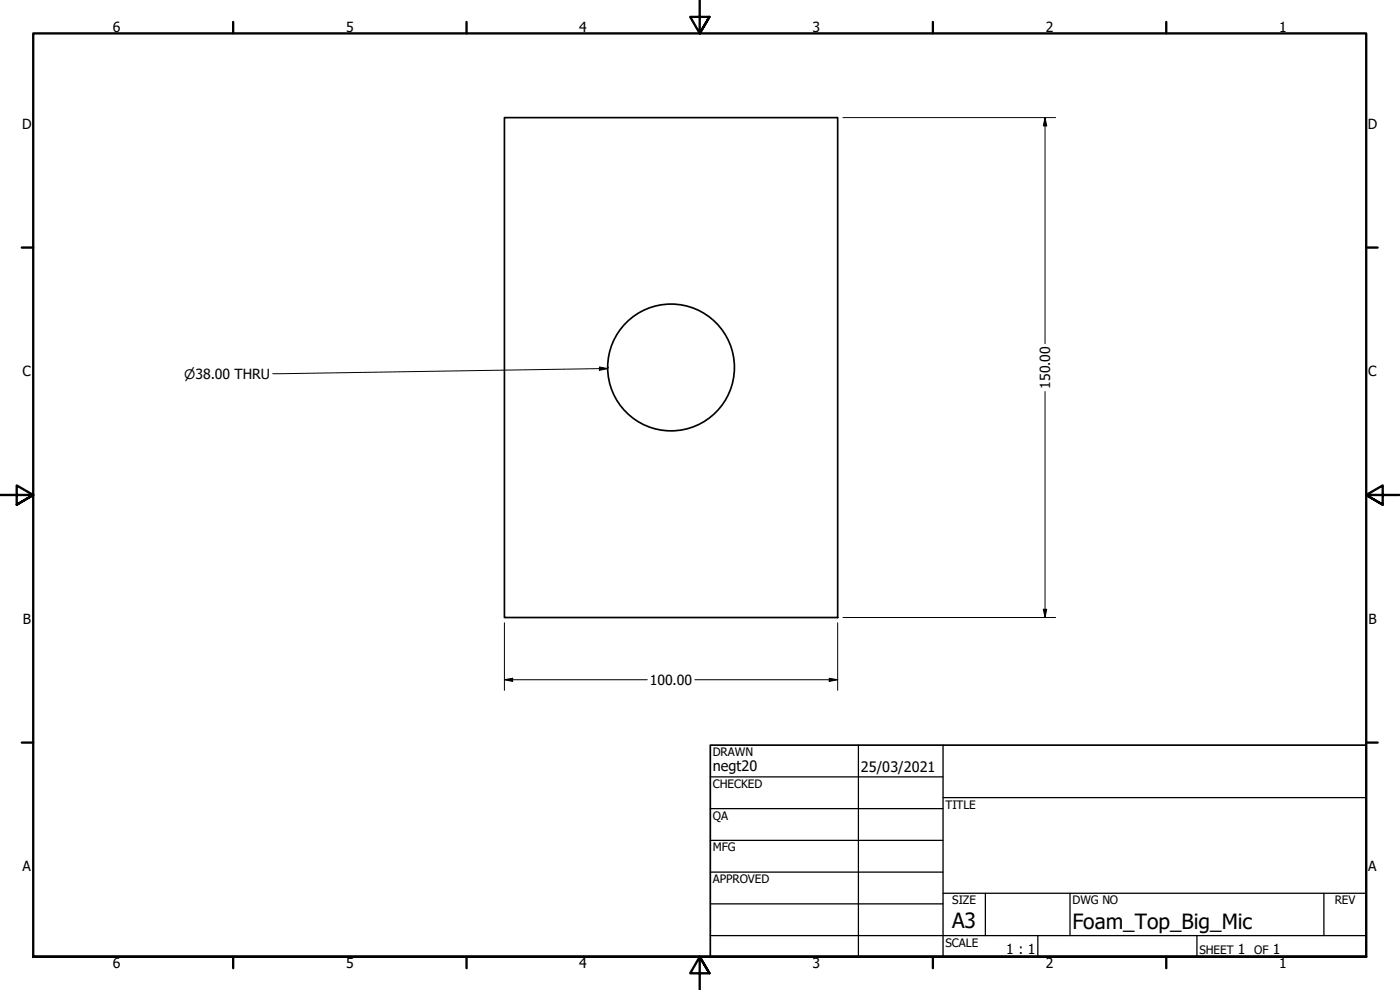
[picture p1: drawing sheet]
<svg xmlns="http://www.w3.org/2000/svg" width="420mm" height="297mm" viewBox="0 0 420 297" stroke-linecap="round" stroke-linejoin="round" font-family="sans-serif">
<!-- layer: Visible (ANSI) -->
<g fill="none" stroke="#000" stroke-width=".51">
<path d="M151.4 35.3h100v150h-100z"/>
<circle cx="201.4" cy="110.3" r="19"/>
</g>
<!-- layer: Border (ANSI) -->
<g fill="none" stroke="#000" stroke-width=".7">
<path d="M70 6.6v3.4M140 6.6v3.4M210 0v10l-2.9-4.9h5.8l-2.9 4.9 2.9-4.9M280 6.6v3.4M350 6.6v3.4M6.5 74.3h3.5M410 74.3h3.4M0 148.5h10l-5-2.8v5.7l5-2.9-5 2.9M420 148.5h-10l5-2.8v5.7l-5-2.9 5 2.9M6.5 222.8h3.5M410 222.8h3.4M10 287.1v-277.1h400v277.1h-400h400"/>
<path d="M70 287.1v3.4M140 287.1v3.4M212.9 292l-2.9-4.9 2.9 4.9h-5.8l2.9-4.9v9.9M280 287.1v3.4M350 287.1v3.4"/>
</g>
<!-- layer: Title (ANSI) -->
<g fill="none" stroke="#000" stroke-width=".38">
<path d="M213.2 233.1h69.8M257.6 223.6v63.5M283 239.3h127M283 223.6v63.5M213.2 242.6h69.8M213.2 252.1h69.8M213.2 261.7h69.8M213.2 271.2h69.8M283 268h127M295.7 268v12.7M321.1 268v12.7M397.3 268v12.7"/>
<path d="M213.2 280.7h196.8M311.5 280.7v6.4M359.2 280.7v6.4"/>
</g>
<path d="M213.2 223.6h196.8v63.5h-196.8z" fill="none" stroke="#000" stroke-width=".51"/>
<!-- layer: Dimension (ANSI) -->
<path d="M253 35.3h63.8M313.6 35.3l.5 2.5h-1zM313.6 35.3v67.8M313.6 117.5v67.8M151.4 186.9v20.2M251.4 186.9v20.2M253 185.3h63.8M313.1 182.8h1l-.5 2.5zM151.4 203.9l2.5-.4v1zM151.4 203.9h42.8M208.5 203.9h42.9M248.9 203.5l2.5 .4-2.5 .6z" fill="none" stroke="#000" stroke-width=".3"/>
<g fill="#000">
<path d="M313.6 35.3l.5 2.5h-1z" fill-rule="evenodd"/>
<path d="M313.1 182.8h1l-.5 2.5z" fill-rule="evenodd"/>
<path d="M151.4 203.9l2.5-.4v1z" fill-rule="evenodd"/>
<path d="M248.9 203.5l2.5 .4-2.5 .6z" fill-rule="evenodd"/>
</g>
<!-- layer: Symbol (ANSI) -->
<path d="M179.9 110.1l2.5 .5-2.5 .5zM182.4 110.6l-100.5 1.5" fill="none" stroke="#000" stroke-width=".3"/>
<path d="M179.9 110.1l2.5 .5-2.5 .5z" fill-rule="evenodd" fill="#000"/>
<g font-size="6.3">
<text x="285.8" y="278.6">A3</text>
<text x="321.9" y="278.6">Foam_Top_Big_Mic</text>
</g>
<g font-size="4.3">
<text x="213.9" y="231.4">negt20</text>
<text x="258.4" y="231.6">25/03/2021</text>
</g>
<g font-size="4.2">
<text x="33.8" y="9.6">6</text>
<text x="103.9" y="9.6">5</text>
<text x="173.9" y="9.6">4</text>
<text x="243.8" y="9.6">3</text>
<text x="313.9" y="9.6">2</text>
<text x="383.9" y="9.6">1</text>
<text x="6.7" y="38.7">D</text>
<text x="410.5" y="38.7">D</text>
<text x="6.8" y="113">C</text>
<text x="410.7" y="113">C</text>
<text x="315.2" y="116.6" transform="rotate(-90 315.2 116.6)">150.00</text>
<text x="6.9" y="187.2">B</text>
<text x="410.7" y="187.2">B</text>
<text x="195" y="205.5">100.00</text>
<text x="6.8" y="261.4">A</text>
<text x="410.7" y="261.4">A</text>
<text x="302" y="286.3">1 : 1</text>
<text x="371.5" y="286.2">1</text>
<text x="382" y="286.2">1</text>
<text x="33.8" y="290.5">6</text>
<text x="103.9" y="290.5">5</text>
<text x="173.9" y="290.5">4</text>
<text x="243.8" y="290.5">3</text>
<text x="313.9" y="290.5">2</text>
<text x="383.9" y="290.5">1</text>
</g>
<text font-size="3.9" x="55.3" y="113.7">⌀38.00 THRU</text>
<g font-size="3.5">
<text x="213.9" y="226.9">DRAWN</text>
<text x="213.9" y="236.4">CHECKED</text>
<text x="213.9" y="245.9">QA</text>
<text x="283.8" y="242.6">TITLE</text>
<text x="213.9" y="255.4">MFG</text>
<text x="213.9" y="265">APPROVED</text>
<text x="285.8" y="271.3">SIZE</text>
<text x="321.9" y="271.3">DWG NO</text>
<text x="400.6" y="271.3">REV</text>
<text x="283.8" y="284">SCALE</text>
<text x="360" y="286.2">SHEET</text>
<text x="376.4" y="286.2">OF</text>
</g>
</svg>
